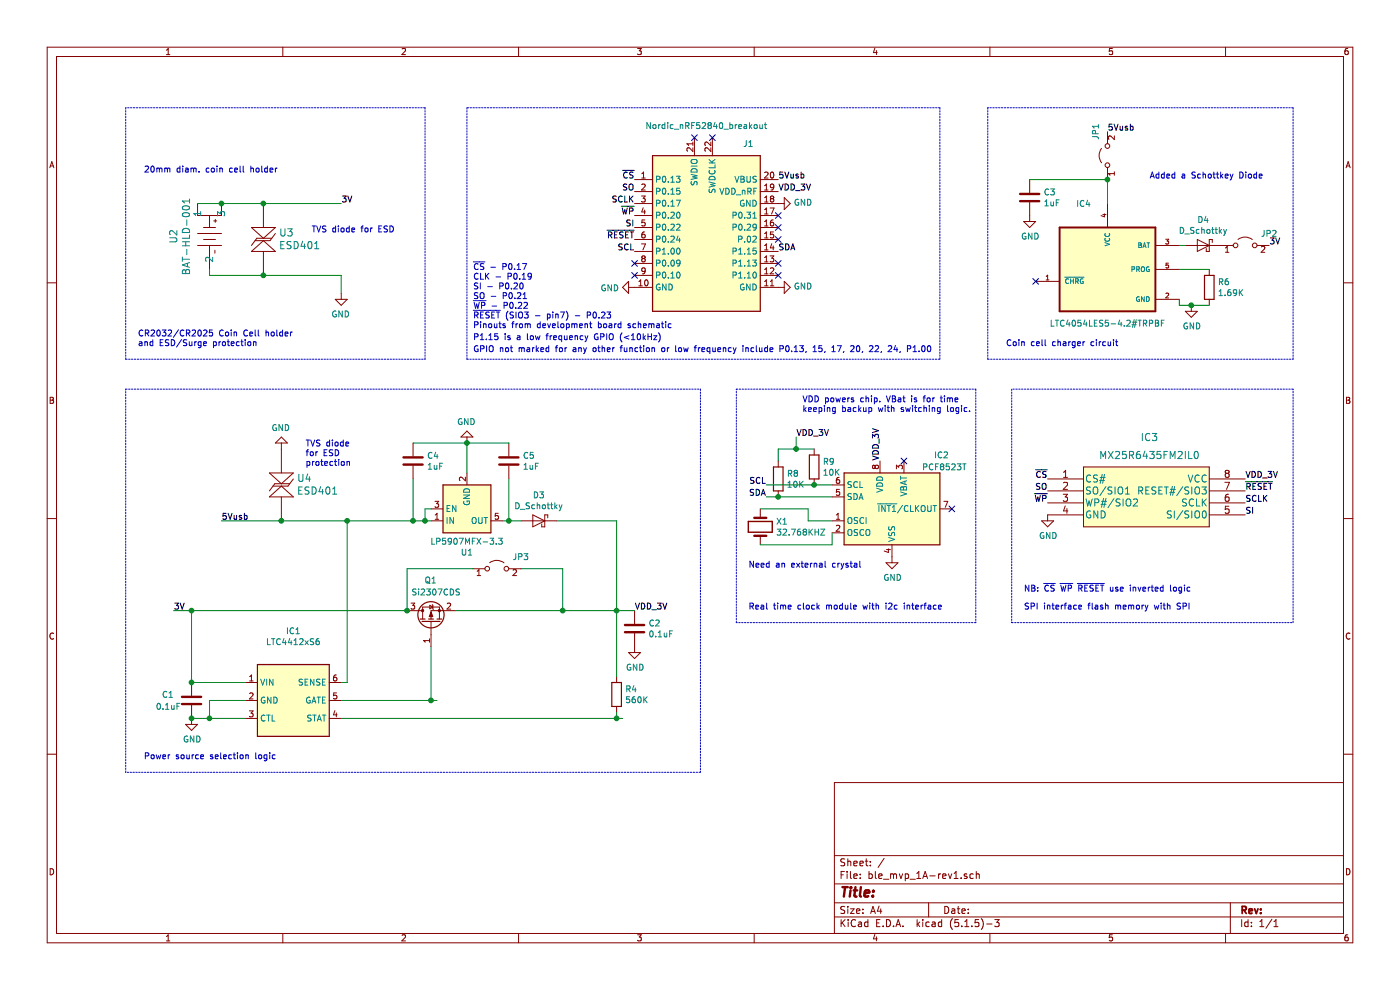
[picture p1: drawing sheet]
EESchema Schematic File Version 4
EELAYER 30 0
EELAYER END
$Descr A4 11693 8268
encoding utf-8
Sheet 1 1
Title ""
Date ""
Rev ""
Comp ""
Comment1 ""
Comment2 ""
Comment3 ""
Comment4 ""
$EndDescr
$Comp
L BAT-HLD-001:BAT-HLD-001 U2
U 1 1
P 1650 1700
F 0 "U2" H 1925 1903 60  0000 C CNN
F 1 "BAT-HLD-001" H 1925 1797 60  0000 C CNN
F 2 "0my_footprints:BAT-HLD-001" H 1934 1358 60  0001 C CNN
F 3 "https://linxtechnologies.com/wp/wp-content/uploads/catalog-battery-holders.pdf" H 1650 1700 60  0001 C CNN
F 4 "Linx Technologies Inc." H 0   0   50  0001 C CNN "MFR"
F 5 "BAT-HLD-001" H 0   0   50  0001 C CNN "MPN"
F 6 "BAT-HLD-001-ND" H 0   0   50  0001 C CNN "DPN"
F 7 "-" H 0   0   50  0001 C CNN "LCSCPN"
F 8 "-" H 0   0   50  0001 C CNN "SPR"
F 9 "-" H 0   0   50  0001 C CNN "SPN"
F 10 "-" H 0   0   50  0001 C CNN "SIM"
	1    1650 1700
	0    -1   1    0   
$EndComp
$Comp
L power:GND #PWR01
U 1 1
P 2850 2450
F 0 "#PWR01" H 2850 2200 50  0001 C CNN
F 1 "GND" H 2855 2277 50  0000 C CNN
F 2 "" H 2850 2450 50  0001 C CNN
F 3 "" H 2850 2450 50  0001 C CNN
	1    2850 2450
	-1   0    0    -1  
$EndComp
$Comp
L power:GND #PWR09
U 1 1
P 6500 1700
F 0 "#PWR09" H 6500 1450 50  0001 C CNN
F 1 "GND" V 6505 1572 50  0000 R CNN
F 2 "" H 6500 1700 50  0001 C CNN
F 3 "" H 6500 1700 50  0001 C CNN
	1    6500 1700
	0    -1   -1   0   
$EndComp
$Comp
L power:GND #PWR010
U 1 1
P 6500 2400
F 0 "#PWR010" H 6500 2150 50  0001 C CNN
F 1 "GND" V 6505 2272 50  0000 R CNN
F 2 "" H 6500 2400 50  0001 C CNN
F 3 "" H 6500 2400 50  0001 C CNN
	1    6500 2400
	0    -1   -1   0   
$EndComp
$Comp
L power:GND #PWR08
U 1 1
P 5300 2400
F 0 "#PWR08" H 5300 2150 50  0001 C CNN
F 1 "GND" V 5305 2272 50  0000 R CNN
F 2 "" H 5300 2400 50  0001 C CNN
F 3 "" H 5300 2400 50  0001 C CNN
	1    5300 2400
	0    1    1    0   
$EndComp
$Comp
L pcf8523t-timer_rtc:PCF8523T-Timer_RTC IC2
U 1 1
P 7450 4250
F 0 "IC2" H 7800 4700 50  0000 L CNN
F 1 "PCF8523T" H 7700 4600 50  0000 L CNN
F 2 "Package_SO:SOIC-8_3.9x4.9mm_P1.27mm" H 8250 3900 50  0001 C CNN
F 3 "https://www.nxp.com/docs/en/data-sheet/PCF8523.pdf" H 7450 4250 50  0001 C CNN
F 4 "NXP USA Inc." H 300 150 50  0001 C CNN "MFR"
F 5 "PCF8523T/1,118" H 300 150 50  0001 C CNN "MPN"
F 6 "568-5306-1-ND" H 300 150 50  0001 C CNN "DPN"
F 7 "-" H 300 150 50  0001 C CNN "LCSCPN"
F 8 "-" H 300 150 50  0001 C CNN "SPR"
F 9 "-" H 300 150 50  0001 C CNN "SPN"
F 10 "-" H 300 150 50  0001 C CNN "SIM"
	1    7450 4250
	1    0    0    -1  
$EndComp
$Comp
L mx25R6435FM2IL:MX25R6435FM2IL0 IC3
U 1 1
P 8750 4000
F 0 "IC3" H 9600 4350 60  0000 C CNN
F 1 "MX25R6435FM2IL0" H 9600 4200 60  0000 C CNN
F 2 "0my_footprints:MX25R6435FM2IL0" H 10050 4240 60  0001 C CNN
F 3 "http://www.macronix.com/Lists/Datasheet/Attachments/7428/MX25R6435F,%20Wide%20Range,%2064Mb,%20v1.4.pdf" H 8750 4000 60  0001 C CNN
F 4 "Macronix" H 0   0   50  0001 C CNN "MFR"
F 5 "MX25R6435FM2IL0" H 0   0   50  0001 C CNN "MPN"
F 6 "1092-1200-ND" H 0   0   50  0001 C CNN "DPN"
F 7 "-" H 0   0   50  0001 C CNN "LCSCPN"
F 8 "-" H 0   0   50  0001 C CNN "SPR"
F 9 "-" H 0   0   50  0001 C CNN "SPN"
F 10 "-" H 0   0   50  0001 C CNN "SIM"
	1    8750 4000
	1    0    0    -1  
$EndComp
$Comp
L power:GND #PWR0101
U 1 1
P 7450 4650
F 0 "#PWR0101" H 7450 4400 50  0001 C CNN
F 1 "GND" H 7455 4477 50  0000 C CNN
F 2 "" H 7450 4650 50  0001 C CNN
F 3 "" H 7450 4650 50  0001 C CNN
	1    7450 4650
	1    0    0    -1  
$EndComp
$Comp
L Device:R R9
U 1 1
P 6800 3900
F 0 "R9" H 6870 3946 50  0000 L CNN
F 1 "10K" H 6870 3855 50  0000 L CNN
F 2 "Resistor_SMD:R_0603_1608Metric_Pad1.05x0.95mm_HandSolder" V 6730 3900 50  0001 C CNN
F 3 "https://www.yageo.com/upload/media/product/productsearch/datasheet/rchip/PYu-RC_Group_51_RoHS_L_10.pdf" H 6800 3900 50  0001 C CNN
F 4 "Yageo" H 350 150 50  0001 C CNN "MFR"
F 5 "RC0603JR-0710KL" H 350 150 50  0001 C CNN "MPN"
F 6 "311-10KGRCT-ND" H 350 150 50  0001 C CNN "DPN"
F 7 "C99198" H 350 150 50  0001 C CNN "LCSCPN"
F 8 "-" H 350 150 50  0001 C CNN "SPR"
F 9 "-" H 350 150 50  0001 C CNN "SPN"
F 10 "-" H 350 150 50  0001 C CNN "SIM"
	1    6800 3900
	1    0    0    -1  
$EndComp
$Comp
L Device:R R8
U 1 1
P 6500 4000
F 0 "R8" H 6570 4046 50  0000 L CNN
F 1 "10K" H 6570 3955 50  0000 L CNN
F 2 "Resistor_SMD:R_0603_1608Metric_Pad1.05x0.95mm_HandSolder" V 6430 4000 50  0001 C CNN
F 3 "https://www.yageo.com/upload/media/product/productsearch/datasheet/rchip/PYu-RC_Group_51_RoHS_L_10.pdf" H 6500 4000 50  0001 C CNN
F 4 "Yageo" H 50  250 50  0001 C CNN "MFR"
F 5 "RC0603JR-0710KL" H 50  250 50  0001 C CNN "MPN"
F 6 "311-10KGRCT-ND" H 50  250 50  0001 C CNN "DPN"
F 7 "C99198" H 50  250 50  0001 C CNN "LCSCPN"
F 8 "-" H 50  250 50  0001 C CNN "SPR"
F 9 "-" H 50  250 50  0001 C CNN "SPN"
F 10 "-" H 50  250 50  0001 C CNN "SIM"
	1    6500 4000
	1    0    0    -1  
$EndComp
$Comp
L ltc4412xs6:LTC4412xS6 IC1
U 1 1
P 2450 5850
F 0 "IC1" H 2450 6431 50  0000 C CNN
F 1 "LTC4412xS6" H 2450 6340 50  0000 C CNN
F 2 "Package_TO_SOT_SMD:TSOT-23-6" H 3100 5500 50  0001 C CNN
F 3 "https://www.analog.com/media/en/technical-documentation/data-sheets/4412fb.pdf" H 4550 5650 50  0001 C CNN
F 4 "Linear Technology/Analog Devices" H -2950 3350 50  0001 C CNN "MFR"
F 5 "LTC4412ES6#TRPBF" H -2950 3350 50  0001 C CNN "MPN"
F 6 "LTC4412ES6#TRPBFCT-ND" H -2950 3350 50  0001 C CNN "DPN"
F 7 "C107968" H -2950 3350 50  0001 C CNN "LCSCPN"
F 8 "-" H -2950 3350 50  0001 C CNN "SPR"
F 9 "-" H -2950 3350 50  0001 C CNN "SPN"
F 10 "-" H -2950 3350 50  0001 C CNN "SIM"
	1    2450 5850
	1    0    0    -1  
$EndComp
$Comp
L Device:C C1
U 1 1
P 1600 5850
F 0 "C1" H 1350 5900 50  0000 L CNN
F 1 "0.1uF" H 1300 5800 50  0000 L CNN
F 2 "Capacitor_SMD:C_0603_1608Metric_Pad1.05x0.95mm_HandSolder" H 1638 5700 50  0001 C CNN
F 3 "~" H 1600 5850 50  0001 C CNN
F 4 "Yageo" H -3000 3350 50  0001 C CNN "MFR"
F 5 "CC0603KRX7R9BB104" H -3000 3350 50  0001 C CNN "MPN"
F 6 "311-1344-2-ND" H -3000 3350 50  0001 C CNN "DPN"
F 7 "C14663" H -3000 3350 50  0001 C CNN "LCSCPN"
F 8 "-" H -3000 3350 50  0001 C CNN "SPR"
F 9 "-" H -3000 3350 50  0001 C CNN "SPN"
F 10 "-" H -3000 3350 50  0001 C CNN "SIM"
	1    1600 5850
	1    0    0    -1  
$EndComp
$Comp
L power:GND #PWR03
U 1 1
P 1600 6000
F 0 "#PWR03" H 1600 5750 50  0001 C CNN
F 1 "GND" H 1605 5827 50  0000 C CNN
F 2 "" H 1600 6000 50  0001 C CNN
F 3 "" H 1600 6000 50  0001 C CNN
	1    1600 6000
	1    0    0    -1  
$EndComp
$Comp
L Device:C C2
U 1 1
P 5300 5250
F 0 "C2" H 5415 5296 50  0000 L CNN
F 1 "0.1uF" H 5415 5205 50  0000 L CNN
F 2 "Capacitor_SMD:C_0603_1608Metric_Pad1.05x0.95mm_HandSolder" H 5338 5100 50  0001 C CNN
F 3 "~" H 5300 5250 50  0001 C CNN
F 4 "Yageo" H -1700 3350 50  0001 C CNN "MFR"
F 5 "CC0603KRX7R9BB104" H -1700 3350 50  0001 C CNN "MPN"
F 6 "311-1344-2-ND" H -1700 3350 50  0001 C CNN "DPN"
F 7 "C14663" H -1700 3350 50  0001 C CNN "LCSCPN"
F 8 "-" H -1700 3350 50  0001 C CNN "SPR"
F 9 "-" H -1700 3350 50  0001 C CNN "SPN"
F 10 "-" H -1700 3350 50  0001 C CNN "SIM"
	1    5300 5250
	1    0    0    -1  
$EndComp
$Comp
L power:GND #PWR04
U 1 1
P 5300 5400
F 0 "#PWR04" H 5300 5150 50  0001 C CNN
F 1 "GND" H 5305 5227 50  0000 C CNN
F 2 "" H 5300 5400 50  0001 C CNN
F 3 "" H 5300 5400 50  0001 C CNN
	1    5300 5400
	1    0    0    -1  
$EndComp
$Comp
L Device:R R4
U 1 1
P 5150 5800
F 0 "R4" H 5220 5846 50  0000 L CNN
F 1 "560K" H 5220 5755 50  0000 L CNN
F 2 "Resistor_SMD:R_0603_1608Metric_Pad1.05x0.95mm_HandSolder" V 5080 5800 50  0001 C CNN
F 3 "~" H 5150 5800 50  0001 C CNN
F 4 "Yageo" H -1700 3350 50  0001 C CNN "MFR"
F 5 "RC0201FR-07560KL" H -1700 3350 50  0001 C CNN "MPN"
F 6 "RC0201FR-071K69L" H -1700 3350 50  0001 C CNN "DPN"
F 7 "C295807" H -1700 3350 50  0001 C CNN "LCSCPN"
F 8 "-" H -1700 3350 50  0001 C CNN "SPR"
F 9 "-" H -1700 3350 50  0001 C CNN "SPN"
F 10 "-" H -1700 3350 50  0001 C CNN "SIM"
	1    5150 5800
	1    0    0    -1  
$EndComp
$Comp
L Device:D_Schottky D3
U 1 1
P 4500 4350
F 0 "D3" H 4500 4566 50  0000 C CNN
F 1 "D_Schottky" H 4500 4475 50  0000 C CNN
F 2 "Diode_SMD:D_SOD-123F" H 4500 4350 50  0001 C CNN
F 3 "https://www.mccsemi.com/pdf/Products/SL14PL-SL110PL(SOD-123FL)-B.pdf" H 4500 4350 50  0001 C CNN
F 4 "SL14PL-TP" H 4500 4350 50  0001 C CNN "MPN"
F 5 "Micro Commercial Co" H 4500 4350 50  0001 C CNN "MFR"
F 6 "SL14PL-TPMSCT-ND" H -1650 3100 50  0001 C CNN "DPN"
F 7 "C417542" H -1650 3100 50  0001 C CNN "LCSCPN"
F 8 "-" H -1650 3100 50  0001 C CNN "SPR"
F 9 "-" H -1650 3100 50  0001 C CNN "SPN"
F 10 "-" H -1650 3100 50  0001 C CNN "SIM"
	1    4500 4350
	-1   0    0    -1  
$EndComp
$Comp
L Regulator_Linear:LP5907MFX-3.3 U1
U 1 1
P 3900 4250
F 0 "U1" H 3900 4617 50  0000 C CNN
F 1 "LP5907MFX-3.3" H 3900 4526 50  0000 C CNN
F 2 "Package_TO_SOT_SMD:SOT-23-5" H 3900 4600 50  0001 C CNN
F 3 "http://www.ti.com/lit/ds/symlink/lp5907.pdf" H 3900 4750 50  0001 C CNN
F 4 "Texas Instruments" H 50  -100 50  0001 C CNN "MFR"
F 5 "LP5907MFX-3.3" H 50  -100 50  0001 C CNN "MPN"
F 6 "296-38557-1-ND" H 50  -100 50  0001 C CNN "DPN"
F 7 "C80670" H 50  -100 50  0001 C CNN "LCSCPN"
F 8 "LCSC" H 50  -100 50  0001 C CNN "SPR"
F 9 "C143028" H 50  -100 50  0001 C CNN "SPN"
F 10 "-" H 50  -100 50  0001 C CNN "SIM"
	1    3900 4250
	1    0    0    1   
$EndComp
$Comp
L power:GND #PWR07
U 1 1
P 3900 3700
F 0 "#PWR07" H 3900 3450 50  0001 C CNN
F 1 "GND" H 3905 3527 50  0000 C CNN
F 2 "" H 3900 3700 50  0001 C CNN
F 3 "" H 3900 3700 50  0001 C CNN
	1    3900 3700
	-1   0    0    1   
$EndComp
$Comp
L Device:C C4
U 1 1
P 3450 3850
F 0 "C4" H 3565 3896 50  0000 L CNN
F 1 "1uF" H 3565 3805 50  0000 L CNN
F 2 "Capacitor_SMD:C_0603_1608Metric_Pad1.05x0.95mm_HandSolder" H 3488 3700 50  0001 C CNN
F 3 "https://product.tdk.com/info/en/catalog/datasheets/mlcc_commercial_general_en.pdf?ref_disty=digikey" H 3450 3850 50  0001 C CNN
F 4 "TDK Corporation" H -5300 2200 50  0001 C CNN "MFR"
F 5 "C1608X5R1C105K080AA" H -5300 2200 50  0001 C CNN "MPN"
F 6 "445-1416-1-ND" H -5300 2200 50  0001 C CNN "DPN"
F 7 "C385893" H -5300 2200 50  0001 C CNN "LCSCPN"
F 8 "-" H -5300 2200 50  0001 C CNN "SPR"
F 9 "-" H -5300 2200 50  0001 C CNN "SPN"
F 10 "-" H -5300 2200 50  0001 C CNN "SIM"
	1    3450 3850
	1    0    0    -1  
$EndComp
$Comp
L Device:C C5
U 1 1
P 4250 3850
F 0 "C5" H 4365 3896 50  0000 L CNN
F 1 "1uF" H 4365 3805 50  0000 L CNN
F 2 "Capacitor_SMD:C_0603_1608Metric_Pad1.05x0.95mm_HandSolder" H 4288 3700 50  0001 C CNN
F 3 "https://product.tdk.com/info/en/catalog/datasheets/mlcc_commercial_general_en.pdf?ref_disty=digikey" H 4250 3850 50  0001 C CNN
F 4 "TDK Corporation" H -4500 2200 50  0001 C CNN "MFR"
F 5 "C1608X5R1C105K080AA" H -4500 2200 50  0001 C CNN "MPN"
F 6 "445-1416-1-ND" H -4500 2200 50  0001 C CNN "DPN"
F 7 "C385893" H -4500 2200 50  0001 C CNN "LCSCPN"
F 8 "-" H -4500 2200 50  0001 C CNN "SPR"
F 9 "-" H -4500 2200 50  0001 C CNN "SPN"
F 10 "-" H -4500 2200 50  0001 C CNN "SIM"
	1    4250 3850
	1    0    0    -1  
$EndComp
$Comp
L nordic_nrf52840_breakout:Nordic_nRF52840_breakout J1
U 1 1
P 5900 1950
F 0 "J1" H 6250 2700 50  0000 C CNN
F 1 "Nordic_nRF52840_breakout" H 5900 2850 50  0000 C CNN
F 2 "0my_footprints:Nordic_nRF52840_FeatherHeader" H 5900 2700 50  0001 C CNN
F 3 "https://infocenter.nordicsemi.com/index.jsp?topic=%2Fps_nrf52840%2Fpin.html&cp=3_0_0_6_0_0&anchor=aqfn73" H 6200 2650 50  0001 C CNN
F 4 "Nordic Semiconductor ASA" H 0   0   50  0001 C CNN "MFR"
F 5 "NRF52840-DONGLE" H 0   0   50  0001 C CNN "MPN"
F 6 "1490-1073-ND" H 0   0   50  0001 C CNN "DPN"
F 7 "-" H 0   0   50  0001 C CNN "LCSCPN"
F 8 "-" H 0   0   50  0001 C CNN "SPR"
F 9 "-" H 0   0   50  0001 C CNN "SPN"
F 10 "-" H 0   0   50  0001 C CNN "SIM"
	1    5900 1950
	1    0    0    -1  
$EndComp
$Comp
L Jumper:Jumper_2_Open JP3
U 1 1
P 4150 4750
F 0 "JP3" H 4350 4850 50  0000 C CNN
F 1 "Jumper_2_Open" H 4150 4894 50  0001 C CNN
F 2 "Jumper:SolderJumper-2_P1.3mm_Open_RoundedPad1.0x1.5mm" H 4150 4750 50  0001 C CNN
F 3 "~" H 4150 4750 50  0001 C CNN
F 4 "-" H -2550 2650 50  0001 C CNN "MFR"
F 5 "-" H -2550 2650 50  0001 C CNN "MPN"
F 6 "-" H -2550 2650 50  0001 C CNN "DPN"
F 7 "-" H -2550 2650 50  0001 C CNN "LCSCPN"
F 8 "-" H -2550 2650 50  0001 C CNN "SPR"
F 9 "-" H -2550 2650 50  0001 C CNN "SPN"
F 10 "-" H -2550 2650 50  0001 C CNN "SIM"
	1    4150 4750
	1    0    0    -1  
$EndComp
$Comp
L power:GND #PWR02
U 1 1
P 2350 3750
F 0 "#PWR02" H 2350 3500 50  0001 C CNN
F 1 "GND" H 2355 3577 50  0000 C CNN
F 2 "" H 2350 3750 50  0001 C CNN
F 3 "" H 2350 3750 50  0001 C CNN
	1    2350 3750
	-1   0    0    1   
$EndComp
$Comp
L ESD401DPYR:ESD401DPYR U3
U 1 1
P 2200 2000
F 0 "U3" V 2253 1871 60  0000 R CNN
F 1 "ESD401" V 2147 1871 60  0000 R CNN
F 2 "0my_footprints:ESD401DPYR" H 2200 1940 60  0001 C CNN
F 3 "http://www.ti.com/general/docs/suppproductinfo.tsp?distId=10&gotoUrl=http%3A%2F%2Fwww.ti.com%2Flit%2Fgpn%2Fesd401" V 2094 1871 60  0001 R CNN
F 4 "Texas Instruments" H -150 0   50  0001 C CNN "MFR"
F 5 "ESD401DPYR" H -150 0   50  0001 C CNN "MPN"
F 6 "296-47160-1-ND" H -150 0   50  0001 C CNN "DPN"
F 7 "C316041" H -150 0   50  0001 C CNN "LCSCPN"
F 8 "-" H -150 0   50  0001 C CNN "SPR"
F 9 "-" H -150 0   50  0001 C CNN "SPN"
F 10 "-" H -150 0   50  0001 C CNN "SIM"
	1    2200 2000
	0    -1   -1   0   
$EndComp
$Comp
L ESD401DPYR:ESD401DPYR U4
U 1 1
P 2350 4050
F 0 "U4" V 2403 3921 60  0000 R CNN
F 1 "ESD401" V 2297 3921 60  0000 R CNN
F 2 "0my_footprints:ESD401DPYR" H 2350 3990 60  0001 C CNN
F 3 "http://www.ti.com/general/docs/suppproductinfo.tsp?distId=10&gotoUrl=http%3A%2F%2Fwww.ti.com%2Flit%2Fgpn%2Fesd401" V 2244 3921 60  0001 R CNN
F 4 "Texas Instruments" H 0   2050 50  0001 C CNN "MFR"
F 5 "ESD401DPYR" H 0   2050 50  0001 C CNN "MPN"
F 6 "296-47160-1-ND" H 0   2050 50  0001 C CNN "DPN"
F 7 "C316041" H 0   2050 50  0001 C CNN "LCSCPN"
F 8 "-" H 0   2050 50  0001 C CNN "SPR"
F 9 "-" H 0   2050 50  0001 C CNN "SPN"
F 10 "-" H 0   2050 50  0001 C CNN "SIM"
	1    2350 4050
	0    -1   -1   0   
$EndComp
$Comp
L si2307cds:Si2307CDS Q1
U 1 1
P 3600 5200
F 0 "Q1" V 3950 5150 50  0000 L CNN
F 1 "Si2307CDS" V 3850 4950 50  0000 L CNN
F 2 "Package_TO_SOT_SMD:SOT-23" H 3800 5125 50  0001 L CIN
F 3 "http://www.vishay.com/docs/68768/si2307cds.pdf" H 3600 5200 50  0001 L CNN
F 4 "Vishay Siliconix" H -2550 3350 50  0001 C CNN "MFR"
F 5 "SI2307CDS-T1-GE3" H -2550 3350 50  0001 C CNN "MPN"
F 6 "SI2307CDS-T1-GE3CT-ND" H -2550 3350 50  0001 C CNN "DPN"
F 7 "C141561" H -2550 3350 50  0001 C CNN "LCSCPN"
F 8 "-" H -2550 3350 50  0001 C CNN "SPR"
F 9 "-" H -2550 3350 50  0001 C CNN "SPN"
F 10 "-" H -2550 3350 50  0001 C CNN "SIM"
	1    3600 5200
	0    -1   -1   0   
$EndComp
$Comp
L Device:Crystal X1
U 1 1
P 6350 4400
F 0 "X1" V 6304 4531 50  0000 L CNN
F 1 "32.768KHZ" V 6395 4531 50  0000 L CNN
F 2 "Crystal:Crystal_SMD_3215-2Pin_3.2x1.5mm" H 6350 4400 50  0001 C CNN
F 3 "https://www.microcrystal.com/fileadmin/Media/Products/32kHz/Datasheet/CM7V-T1A_Low-ESR.pdf" H 6350 4400 50  0001 C CNN
F 4 "Micro Crystal AG" V 6350 4400 50  0001 C CNN "MFR"
F 5 "CM7VT1A-LOWESR-32.768KHZ-12.5PF-20-TA-QC" V 6350 4400 50  0001 C CNN "MPN"
F 6 "2195-CM7VT1ALOWESR32.768KHZ12.5PF20TAQCCT-ND" V 6350 4400 50  0001 C CNN "DPN"
F 7 "-" H 0   0   50  0001 C CNN "LCSCPN"
F 8 "-" H 0   0   50  0001 C CNN "SPR"
F 9 "-" H 0   0   50  0001 C CNN "SPN"
F 10 "-" H 0   0   50  0001 C CNN "SIM"
	1    6350 4400
	0    1    1    0   
$EndComp
$Comp
L power:GND #PWR011
U 1 1
P 8750 4300
F 0 "#PWR011" H 8750 4050 50  0001 C CNN
F 1 "GND" H 8755 4127 50  0000 C CNN
F 2 "" H 8750 4300 50  0001 C CNN
F 3 "" H 8750 4300 50  0001 C CNN
	1    8750 4300
	1    0    0    -1  
$EndComp
$Comp
L LTC4054LES5-4.2_TRPBF:LTC4054LES5-4.2#TRPBF IC4
U 1 1
P 9250 2200
F 0 "IC4" H 9050 2700 50  0000 C CNN
F 1 "LTC4054LES5-4.2#TRPBF" H 9250 1700 50  0000 C CNN
F 2 "0my_footprints:LTC4054LES5-4.2_TRPBF" H 9250 2200 50  0001 L BNN
F 3 "http://www.linear.com/docs/2068" H 9250 2200 50  0001 L BNN
F 4 "Linear Technology" H 9250 2200 50  0001 L BNN "Field4"
F 5 "Linear Technology/Analog Devices" H -150 0   50  0001 C CNN "MFR"
F 6 "LTC4054LES5-4.2#TRPBF" H -150 0   50  0001 C CNN "MPN"
F 7 "LTC4054LES5-4.2#TRPBFCT-ND" H -150 0   50  0001 C CNN "DPN"
F 8 "C462691" H -150 0   50  0001 C CNN "LCSCPN"
F 9 "-" H -150 0   50  0001 C CNN "SPR"
F 10 "-" H -150 0   50  0001 C CNN "SPN"
F 11 "-" H -150 0   50  0001 C CNN "SIM"
	1    9250 2200
	1    0    0    -1  
$EndComp
$Comp
L Device:C C3
U 1 1
P 8600 1650
F 0 "C3" H 8715 1696 50  0000 L CNN
F 1 "1uF" H 8715 1605 50  0000 L CNN
F 2 "Capacitor_SMD:C_0603_1608Metric_Pad1.05x0.95mm_HandSolder" H 8638 1500 50  0001 C CNN
F 3 "http://www.samsungsem.com/kr/support/product-search/mlcc/CL10A105KO5LNNC.jsp" H 8600 1650 50  0001 C CNN
F 4 "TDK Corporation" H -150 0   50  0001 C CNN "MFR"
F 5 "C1608X5R1C105K080AA" H -150 0   50  0001 C CNN "MPN"
F 6 "445-1416-1-ND" H -150 0   50  0001 C CNN "DPN"
F 7 "C385893" H -150 0   50  0001 C CNN "LCSCPN"
F 8 "-" H -150 0   50  0001 C CNN "SPR"
F 9 "-" H -150 0   50  0001 C CNN "SPN"
F 10 "-" H -150 0   50  0001 C CNN "SIM"
	1    8600 1650
	1    0    0    -1  
$EndComp
$Comp
L power:GND #PWR05
U 1 1
P 8600 1800
F 0 "#PWR05" H 8600 1550 50  0001 C CNN
F 1 "GND" H 8605 1627 50  0000 C CNN
F 2 "" H 8600 1800 50  0001 C CNN
F 3 "" H 8600 1800 50  0001 C CNN
	1    8600 1800
	1    0    0    -1  
$EndComp
$Comp
L Device:R R6
U 1 1
P 10100 2400
F 0 "R6" H 10170 2446 50  0000 L CNN
F 1 "1.69K" H 10170 2355 50  0000 L CNN
F 2 "Resistor_SMD:R_0603_1608Metric_Pad1.05x0.95mm_HandSolder" V 10030 2400 50  0001 C CNN
F 3 "~" H 10100 2400 50  0001 C CNN
F 4 "Yageo" H -150 0   50  0001 C CNN "MFR"
F 5 "RC0201FR-071K69L" H -150 0   50  0001 C CNN "MPN"
F 6 "YAG2487CT-ND" H -150 0   50  0001 C CNN "DPN"
F 7 "C227658" H -150 0   50  0001 C CNN "LCSCPN"
F 8 "-" H -150 0   50  0001 C CNN "SPR"
F 9 "-" H -150 0   50  0001 C CNN "SPN"
F 10 "-" H -150 0   50  0001 C CNN "SIM"
	1    10100 2400
	1    0    0    -1  
$EndComp
$Comp
L power:GND #PWR06
U 1 1
P 9950 2550
F 0 "#PWR06" H 9950 2300 50  0001 C CNN
F 1 "GND" H 9955 2377 50  0000 C CNN
F 2 "" H 9950 2550 50  0001 C CNN
F 3 "" H 9950 2550 50  0001 C CNN
	1    9950 2550
	1    0    0    -1  
$EndComp
$Comp
L Device:D_Schottky D4
U 1 1
P 10050 2050
F 0 "D4" H 10050 2266 50  0000 C CNN
F 1 "D_Schottky" H 10050 2175 50  0000 C CNN
F 2 "Diode_SMD:D_SOD-123F" H 10050 2050 50  0001 C CNN
F 3 "https://www.mccsemi.com/pdf/Products/SL14PL-SL110PL(SOD-123FL)-B.pdf" H 10050 2050 50  0001 C CNN
F 4 "SL14PL-TP" H 10050 2050 50  0001 C CNN "MPN"
F 5 "Micro Commercial Co" H 10050 2050 50  0001 C CNN "MFR"
F 6 "SL14PL-TPMSCT-ND" H 3900 800 50  0001 C CNN "DPN"
F 7 "C417542" H 3900 800 50  0001 C CNN "LCSCPN"
F 8 "-" H 3900 800 50  0001 C CNN "SPR"
F 9 "-" H 3900 800 50  0001 C CNN "SPN"
F 10 "-" H 3900 800 50  0001 C CNN "SIM"
	1    10050 2050
	-1   0    0    -1  
$EndComp
$Comp
L Jumper:Jumper_2_Open JP2
U 1 1
P 10400 2050
F 0 "JP2" H 10600 2150 50  0000 C CNN
F 1 "Jumper_2_Open" H 10400 2194 50  0001 C CNN
F 2 "Jumper:SolderJumper-2_P1.3mm_Open_RoundedPad1.0x1.5mm" H 10400 2050 50  0001 C CNN
F 3 "~" H 10400 2050 50  0001 C CNN
F 4 "-" H 3700 -50 50  0001 C CNN "MFR"
F 5 "-" H 3700 -50 50  0001 C CNN "MPN"
F 6 "-" H 3700 -50 50  0001 C CNN "DPN"
F 7 "-" H 3700 -50 50  0001 C CNN "LCSCPN"
F 8 "-" H 3700 -50 50  0001 C CNN "SPR"
F 9 "-" H 3700 -50 50  0001 C CNN "SPN"
F 10 "-" H 3700 -50 50  0001 C CNN "SIM"
	1    10400 2050
	1    0    0    -1  
$EndComp
$Comp
L Jumper:Jumper_2_Open JP1
U 1 1
P 9250 1300
F 0 "JP1" H 9450 1400 50  0000 C CNN
F 1 "Jumper_2_Open" H 9250 1444 50  0001 C CNN
F 2 "Jumper:SolderJumper-2_P1.3mm_Open_RoundedPad1.0x1.5mm" H 9250 1300 50  0001 C CNN
F 3 "~" H 9250 1300 50  0001 C CNN
F 4 "-" H 2550 -800 50  0001 C CNN "MFR"
F 5 "-" H 2550 -800 50  0001 C CNN "MPN"
F 6 "-" H 2550 -800 50  0001 C CNN "DPN"
F 7 "-" H 2550 -800 50  0001 C CNN "LCSCPN"
F 8 "-" H 2550 -800 50  0001 C CNN "SPR"
F 9 "-" H 2550 -800 50  0001 C CNN "SPN"
F 10 "-" H 2550 -800 50  0001 C CNN "SIM"
	1    9250 1300
	0    -1   -1   0   
$EndComp
Text Label 6500 1500 0    50   ~ 0
5Vusb
Text Notes 1200 1450 0    50   ~ 0
20mm diam. coin cell holder
Text Notes 8400 2900 0    50   ~ 0
Coin cell charger circuit
Text Notes 1200 6350 0    50   ~ 0
Power source selection logic
Text Notes 1150 2900 0    50   ~ 0
CR2032/CR2025 Coin Cell holder \nand ESD/Surge protection
Text Label 2850 1700 0    50   ~ 0
3V
Text Notes 8550 5100 0    50   ~ 0
SPI interface flash memory with SPI
Text Label 6500 1600 0    50   ~ 0
VDD_3V
Text Label 10400 4000 0    50   ~ 0
VDD_3V
Text Label 7350 3850 1    50   ~ 0
VDD_3V
Text Notes 6250 5100 0    50   ~ 0
Real time clock module with i2c interface
Text Notes 3950 2950 0    50   ~ 0
GPIO not marked for any other function or low frequency include P0.13, 15, 17, 20, 22, 24, P1.00
Text Label 6400 4050 2    50   ~ 0
SCL
Text Label 6400 4150 2    50   ~ 0
SDA
Text Label 8750 4100 2    50   ~ 0
SO
Text Label 10400 4100 0    50   ~ 0
~RESET~
Text Label 8750 4000 2    50   ~ 0
~CS~
Text Label 5300 1600 2    50   ~ 0
SO
Text Label 5300 1500 2    50   ~ 0
~CS~
Text Label 5300 1900 2    50   ~ 0
SI
Text Label 5300 1700 2    50   ~ 0
SCLK
Text Notes 3950 2850 0    50   ~ 0
P1.15 is a low frequency GPIO (<10kHz)
Text Label 5300 1800 2    50   ~ 0
~WP~
Text Label 8750 4200 2    50   ~ 0
~WP~
Text Label 6650 3650 0    50   ~ 0
VDD_3V
Text Notes 2600 1950 0    50   ~ 0
TVS diode for ESD
Text Notes 6250 4750 0    50   ~ 0
Need an external crystal
Text Label 10400 4200 0    50   ~ 0
SCLK
Text Label 10400 4300 0    50   ~ 0
SI
Text Label 1450 5100 0    50   ~ 0
3V
Text Label 5300 5100 0    50   ~ 0
VDD_3V
Text Label 1850 4350 0    50   ~ 0
5Vusb
Text Notes 2550 3900 0    50   ~ 0
TVS diode \nfor ESD\nprotection
Text Label 5300 2000 2    50   ~ 0
~RESET~
Text Notes 3950 2750 0    50   ~ 0
~CS~ - P0.17\nCLK - P0.19\nSI - P0.20\nSO - P0.21\n~WP~ - P0.22\n~RESET~ (SIO3 - pin7) - P0.23\nPinouts from development board schematic\n
Text Notes 6700 3450 0    50   ~ 0
VDD powers chip. VBat is for time \nkeeping backup with switching logic.
Text Label 5300 2100 2    50   ~ 0
SCL
Text Label 6500 2100 0    50   ~ 0
SDA
Text Label 9250 1100 0    50   ~ 0
5Vusb
Text Label 10600 2050 0    50   ~ 0
3V
Text Notes 9600 1500 0    50   ~ 0
Added a Schottkey Diode
Wire Wire Line
	1650 1700 1850 1700
Wire Wire Line
	2850 2300 2850 2450
Wire Notes Line
	1050 3000 3550 3000
Wire Notes Line
	3550 3000 3550 900 
Wire Notes Line
	3550 900  1050 900 
Wire Notes Line
	1050 900  1050 3000
Wire Notes Line
	7850 3000 7850 900 
Wire Notes Line
	7850 900  3900 900 
Wire Notes Line
	8250 3000 10800 3000
Wire Notes Line
	10800 3000 10800 900 
Wire Notes Line
	8250 900  8250 3000
Wire Notes Line
	3900 900  3900 3000
Wire Notes Line
	3900 3000 7850 3000
Wire Notes Line
	5850 6450 1050 6450
Wire Notes Line
	1050 6450 1050 3250
Wire Notes Line
	6150 3250 8150 3250
Wire Notes Line
	8150 3250 8150 5200
Wire Notes Line
	8150 5200 6150 5200
Wire Notes Line
	6150 5200 6150 3250
Wire Notes Line
	8450 3250 8450 5200
Wire Notes Line
	8450 5200 10800 5200
Wire Notes Line
	10800 5200 10800 3250
Wire Notes Line
	10800 3250 8450 3250
Wire Wire Line
	6950 4050 6800 4050
Wire Wire Line
	6800 4050 6400 4050
Wire Wire Line
	6500 4150 6400 4150
Wire Wire Line
	6500 4150 6950 4150
Wire Wire Line
	6500 3850 6500 3750
Wire Wire Line
	6500 3750 6650 3750
Wire Wire Line
	6650 3750 6650 3650
Wire Wire Line
	6650 3750 6800 3750
Wire Notes Line
	1050 3250 5850 3250
Wire Wire Line
	1600 5700 1600 5100
Wire Wire Line
	5300 5100 5150 5100
Wire Wire Line
	5150 5950 5150 6000
Wire Wire Line
	5150 5100 5150 5650
Wire Wire Line
	3600 4250 3550 4250
Wire Wire Line
	3550 4250 3550 4350
Wire Wire Line
	3550 4350 3600 4350
Wire Wire Line
	3450 4350 3450 4000
Wire Wire Line
	3450 4350 3550 4350
Wire Wire Line
	4200 4350 4250 4350
Wire Wire Line
	4250 4350 4250 4000
Wire Wire Line
	3450 3700 3900 3700
Wire Wire Line
	3900 3700 4250 3700
Wire Wire Line
	4250 4350 4350 4350
Wire Wire Line
	3900 3950 3900 3700
Wire Wire Line
	2050 5850 1750 5850
Wire Wire Line
	1750 5850 1750 6000
Wire Wire Line
	2850 5700 2900 5700
Wire Wire Line
	3400 4750 3950 4750
Wire Wire Line
	4350 4750 4700 4750
Wire Wire Line
	4700 4750 4700 5100
Wire Wire Line
	3400 4750 3400 5100
Wire Wire Line
	2850 6000 5150 6000
Wire Wire Line
	1600 5100 1450 5100
Wire Wire Line
	5150 4350 5150 5100
Wire Wire Line
	2900 4350 2900 5700
Wire Notes Line
	5850 3250 5850 6450
Wire Wire Line
	2850 5850 3600 5850
Wire Wire Line
	3800 5100 4700 5100
Wire Wire Line
	2900 4350 3450 4350
Wire Wire Line
	5150 6000 5200 6000
Wire Wire Line
	3600 5850 3650 5850
Wire Wire Line
	1600 5700 2050 5700
Wire Wire Line
	1600 6000 1750 6000
Wire Wire Line
	1750 2300 2200 2300
Wire Wire Line
	1850 4350 2350 4350
Wire Wire Line
	2350 4350 2900 4350
Wire Wire Line
	1850 1700 2200 1700
Wire Wire Line
	1750 2300 1750 2250
Wire Wire Line
	2200 2300 2850 2300
Wire Wire Line
	2200 1700 2850 1700
Wire Wire Line
	3600 5400 3600 5850
Wire Wire Line
	1600 5100 3400 5100
Wire Wire Line
	6950 4450 6950 4550
Wire Wire Line
	6950 4550 6350 4550
Wire Wire Line
	6950 4350 6750 4350
Wire Wire Line
	6750 4350 6750 4250
Wire Wire Line
	6750 4250 6350 4250
Wire Wire Line
	2050 6000 1750 6000
Wire Wire Line
	4700 5100 5150 5100
Wire Wire Line
	4650 4350 5150 4350
Wire Notes Line
	10800 900  8250 900 
Wire Wire Line
	9250 1500 8600 1500
Wire Wire Line
	9850 2250 10100 2250
Wire Wire Line
	9850 2500 9850 2550
Wire Wire Line
	9850 2550 9950 2550
Wire Wire Line
	9950 2550 10100 2550
Wire Wire Line
	9250 1700 9250 1500
Wire Wire Line
	9900 2050 9850 2050
Connection ~ 1850 1700
Connection ~ 6800 4050
Connection ~ 6500 4150
Connection ~ 6650 3750
Connection ~ 5150 5100
Connection ~ 3550 4350
Connection ~ 3450 4350
Connection ~ 3900 3700
Connection ~ 4250 4350
Connection ~ 1600 5100
Connection ~ 3600 5850
Connection ~ 4700 5100
Connection ~ 2900 4350
Connection ~ 5150 6000
Connection ~ 1600 5700
Connection ~ 1600 6000
Connection ~ 2350 4350
Connection ~ 2200 2300
Connection ~ 2200 1700
Connection ~ 3400 5100
Connection ~ 1750 6000
Connection ~ 9950 2550
Connection ~ 9250 1500
NoConn ~ 5300 2300
NoConn ~ 6500 2300
NoConn ~ 6500 2000
NoConn ~ 6500 1900
NoConn ~ 6500 1800
NoConn ~ 5800 1150
NoConn ~ 5950 1150
NoConn ~ 6500 2200
NoConn ~ 5300 2200
NoConn ~ 7550 3850
NoConn ~ 8650 2350
NoConn ~ 7950 4250
Text Notes 8550 4950 0    50   ~ 0
NB: ~CS~ ~WP~ ~RESET~ use inverted logic
$EndSCHEMATC
